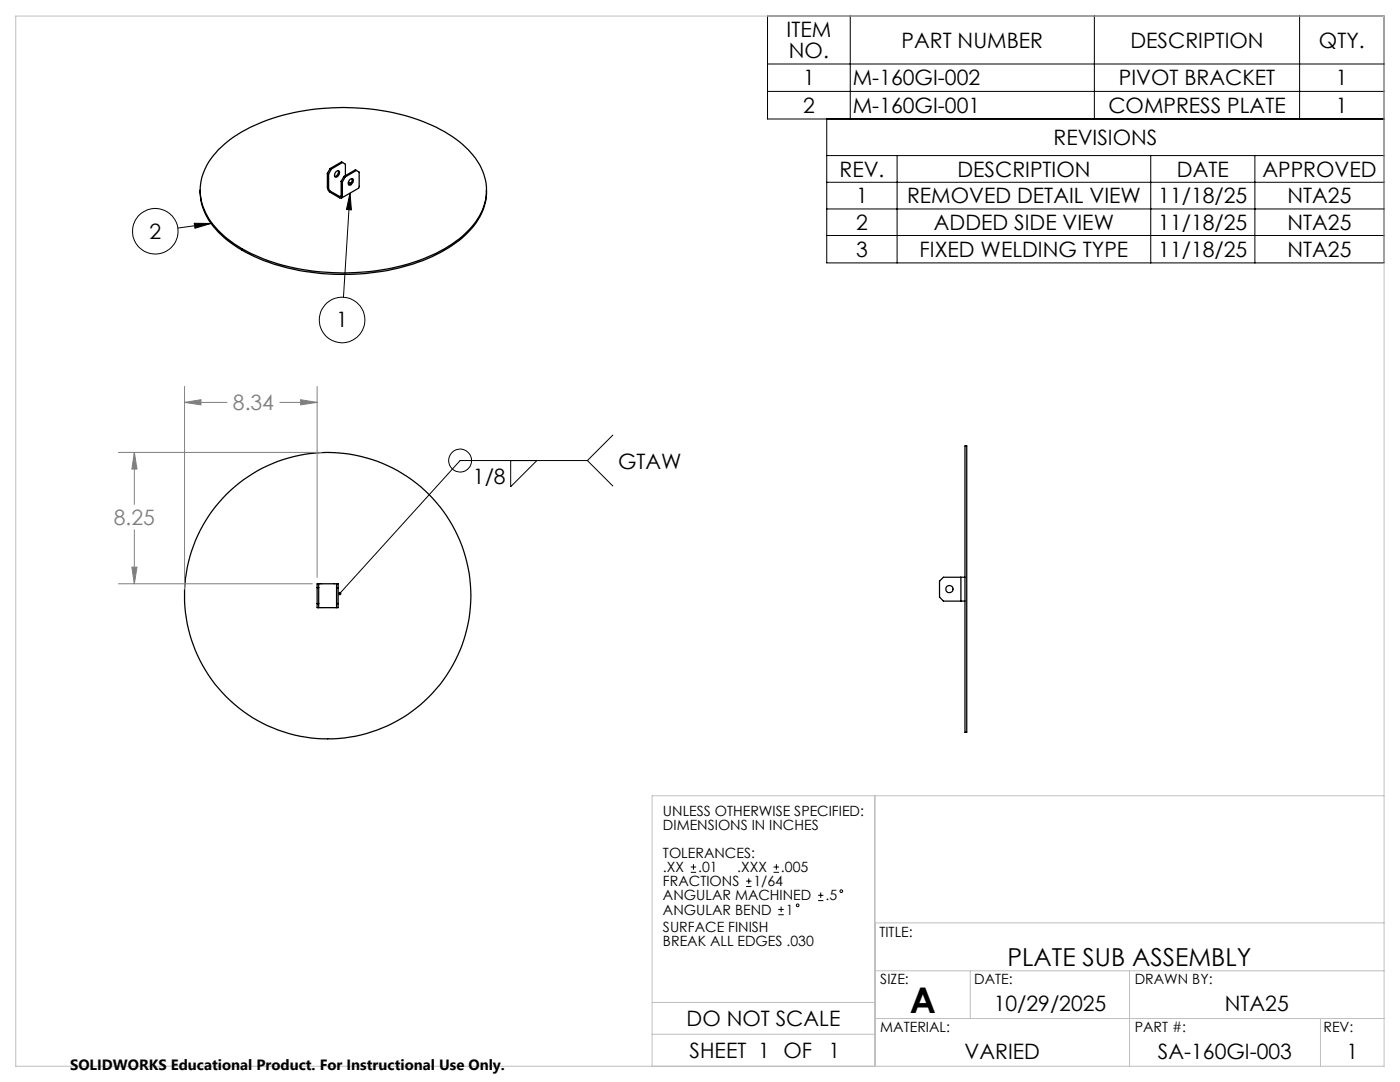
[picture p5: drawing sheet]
<svg xmlns="http://www.w3.org/2000/svg" width="279mm" height="216mm" viewBox="0 0 279 216" stroke-linecap="round" stroke-linejoin="round" font-family="sans-serif">
<g fill="none" stroke="#000" stroke-width=".25">
<path d="M39.9 38a12.3 12.3 0 0 0 4.9 9.4 33.2 33.2 0 0 0 17 6.9 45.2 45.2 0 0 0 25.3-3.5 18.2 18.2 0 0 0 9.2-8.7l.6-1.9 .2-2.2M43.6 29.9a30.2 30.2 0 0 1 16.1-7.6 45.6 45.6 0 0 1 27.4 3.1 18.5 18.5 0 0 1 9.2 8.7 10.4 10.4 0 0 1-2.3 11.3 26.4 26.4 0 0 1-12.5 7.3 46.9 46.9 0 0 1-29.8-1.4 20.2 20.2 0 0 1-10.7-8.9 10.4 10.4 0 0 1 2.1-11.9zM65.3 34.6l.1 3.3 .3 .3 2.1 1.3a.35 .35 0 0 0 .4 0 .35 .35 0 0 0 .1-.3v-2.9M65.3 34.6l.3 .1M65.6 34.7v3.1l.3 .3 1.9 1.1a.18 .18 0 0 0 .2 0 .18 .18 0 0 0 .1-.2v-2.8M65.9 33.6l-.6 1M65.9 33.6l.2 .1M66.1 33.7l-.5 1M67.1 34.2a.42 .42 0 0 1 .6 0 .42 .42 0 0 1 0 .6 .5 .5 0 0 1-.4 .5 .5 .5 0 0 1-.5-.2v-.4zM67.5 34a.97 .97 0 0 1-.7 1.2M68.1 36.2l.2 .1M68.4 32.4l-2.3 1.3"/>
<path d="M68.4 32.4l.5 .4v2.2M68.4 32.4l-.2-.1-2.3 1.3M68.7 35.2l.2 .1M68.7 35.2l-.6 1M68.9 35.3l-.6 1M69.5 36.3l.5 .3M69.8 35.8a.42 .42 0 0 1 .6-.1 .42 .42 0 0 1 0 .7 .57 .57 0 0 1-.9 .4v-.5zM70.2 35.6a.97 .97 0 0 1-.6 1.2M71.1 34l.6 .4-.1 3.1-3.4 2M71.1 34l-2.2 1.3M71.1 34l-.2-.1-2.2 1.3M192.6 89h.3v57.1h-.3z"/>
<path d="M63.3 117.3h.3M63.6 116.5h3.6M63.6 116.5h-.3v4.7h.3M63.6 116.5v4.7M67.2 116.5h.3v4.7h-.3M67.2 117.3h.3M67.2 116.5v4.7M191.8 119.9h.8M191.8 115.2h.8M191.8 115.2h-3.5l-.8 .8v3.1l.8 .8h3.5M191.8 115.2v4.7M63.3 120.4h.3"/>
<path d="M63.6 121.2h3.6M67.2 120.4h.3"/>
<circle cx="65.4" cy="118.9" r="28.6"/>
<circle cx="189.5" cy="117.6" r=".72"/>
</g>
<g fill="none" stroke="#000" stroke-width=".2">
<path d="M153.2 12.8h123M153.2 18.2h123M169.7 3.2v20.5M218.4 3.2v20.5M259.4 3.2v20.5M69.8 38.5l.3 3.4-1-.1zM69.8 38.5l-1.3 20.8M165 23.7v28.8h111.2v-49.3h-123v20.5h123M165 31h111.2M165 36.4h111.2M179 31v21.5M229.7 31v21.5"/>
<path d="M250.4 31v21.5M38.8 44.6h3.3l-3.2 .9zM42.1 44.6l-6.6 .9M165 41.7h111.2M165 47h111.2M101.9 91.9v5.2l5.2-5.2M117.2 91.9h-25.4l-24 26.5M117.2 91.9l5.1 5.1M122.3 86.8l-5.1 5.1M137.9 174.1h1M137.9 173h1M138.4 172.4v1.1"/>
<path d="M148.9 176.9h1.1M148.9 175.8h1.1M149.4 175.3v1.1M154.4 174.1h1.1M154.4 173h1.1M154.9 172.4v1.1M163.3 179.7h1M163.3 178.6h1M163.8 178.1v1.1M155.3 182.5h1.1M155.3 181.5h1.1M155.9 180.9v1.1"/>
<circle cx="31" cy="46.2" r="4.5"/>
<circle cx="68.3" cy="63.9" r="4.5"/>
<circle cx="91.8" cy="91.9" r="2.29"/>
<circle cx="167.9" cy="177.8" r=".27"/>
<circle cx="159.2" cy="180.6" r=".27"/>
</g>
<path d="M36.8 77.1v40.5M60 79.8l3.3 .5-3.3 .5zM63.3 77.1v38.1M23.6 90.3h40.5M26.8 90.3l.5 3.3h-1zM26.8 90.3v10.3M36.8 80.3l3.3-.5v1zM36.8 80.3h8.5M55.8 80.3h7.5M23.6 116.5h38.7M26.3 113.2h1l-.5 3.3zM26.8 105.7v10.8" fill="none" stroke="#808080" stroke-width=".2"/>
<path d="M3.1 3.2h273.1v209.6h-273.1zM174.6 158.8v54M276.2 158.8h-146.1v54M174.6 193.7h101.6M174.6 184.2h101.6M193.6 193.7v9.5M225.4 193.7v19.1M130.1 200h44.5M130.1 206.4h44.5M174.6 203.2h101.6M263.5 203.2v9.6" fill="none" stroke="#c0c0c0" stroke-width=".2"/>
<path d="M67.5 118.2l.1 .5 .2-.3-.2 .3a.35 .35 0 0 0 .5 0 .35 .35 0 0 0-.1-.5 .35 .35 0 0 0-.5 0zM69.8 38.5l.3 3.4-1-.1zM38.8 44.6h3.3l-3.2 .9z" fill="#000"/>
<path d="M26.3 113.2h1l-.5 3.3zM26.8 90.3l.5 3.3h-1zM60 79.8l3.3 .5-3.3 .5zM36.8 80.3l3.3-.5v1z" fill="#808080"/>
<text font-size="7.1" x="181.6" y="202">A</text>
<text font-size="4.9" x="201.1" y="192.8">PLATE SUB ASSEMBLY</text>
<g font-size="4.2">
<text x="157" y="7.4">ITEM</text>
<text x="157.5" y="11.5">NO.</text>
<text x="179.9" y="9.5">PART NUMBER</text>
<text x="225.6" y="9.5">DESCRIPTION</text>
<text x="263.2" y="9.5">QTY.</text>
<text x="160.3" y="17">1</text>
<text x="170.2" y="17">M-160GI-002</text>
<text x="223.3" y="17">PIVOT BRACKET</text>
<text x="266.6" y="17">1</text>
<text x="160.3" y="22.5">2</text>
<text x="170.2" y="22.5">M-160GI-001</text>
<text x="221.2" y="22.5">COMPRESS PLATE</text>
<text x="266.6" y="22.5">1</text>
<text x="210.2" y="28.9">REVISIONS</text>
<text x="167.5" y="35.2">REV.</text>
<text x="191.1" y="35.2">DESCRIPTION</text>
<text x="234.9" y="35.2">DATE</text>
<text x="251.9" y="35.2">APPROVED</text>
<text x="170.9" y="40.5">1</text>
<text x="181" y="40.5">REMOVED DETAIL VIEW</text>
<text x="231.2" y="40.5">11/18/25</text>
<text x="257" y="40.5">NTA25</text>
<text x="29.8" y="47.6">2</text>
<text x="170.9" y="45.9">2</text>
<text x="186.4" y="45.9">ADDED SIDE VIEW</text>
<text x="231.2" y="45.9">11/18/25</text>
<text x="257" y="45.9">NTA25</text>
<text x="170.9" y="51.2">3</text>
<text x="183.5" y="51.2">FIXED WELDING TYPE</text>
<text x="231.2" y="51.2">11/18/25</text>
<text x="257" y="51.2">NTA25</text>
<text x="67.1" y="65.3">1</text>
<text x="123.3" y="93.5">GTAW</text>
<text x="94.4" y="96.6">1/8</text>
<text x="198.3" y="201.7">10/29/2025</text>
<text x="244.4" y="201.7">NTA25</text>
<text x="137" y="204.7">DO NOT SCALE</text>
<text x="137.6" y="211.1">SHEET 1 OF</text>
<text x="165.4" y="211.1">1</text>
<text x="192.5" y="211.2">VARIED</text>
<text x="231.1" y="211.2">SA-160GI-003</text>
<text x="268.7" y="211.2">1</text>
</g>
<g font-size="4.2" fill="#808080">
<text x="46.5" y="81.9">8.34</text>
<text x="22.7" y="104.8">8.25</text>
</g>
<text font-size="3" x="14" y="213.5">SOLIDWORKS Educational Product. For Instructional Use Only.</text>
<g font-size="2.8">
<text x="132.3" y="162.7">UNLESS OTHERWISE SPECIFIED:</text>
<text x="132.3" y="165.6">DIMENSIONS IN INCHES</text>
<text x="132.3" y="171.2">TOLERANCES:</text>
<text x="132.3" y="174">.XX</text>
<text x="132.3" y="176.9">FRACTIONS</text>
<text x="132.3" y="179.7">ANGULAR MACHINED</text>
<text x="139.3" y="174">.01</text>
<text x="147.1" y="174">.XXX</text>
<text x="150.4" y="176.9">1/64</text>
<text x="155.9" y="174">.005</text>
<text x="164.7" y="179.7">.5</text>
<text x="132.3" y="182.5">ANGULAR BEND</text>
<text x="132.3" y="186">SURFACE FINISH</text>
<text x="156.8" y="182.5">1</text>
<text x="132.3" y="188.8">BREAK ALL EDGES .030</text>
<text x="175.5" y="186.9">TITLE:</text>
<text x="175.7" y="196.4">SIZE:</text>
<text x="194.4" y="196.4">DATE:</text>
<text x="226.5" y="196.4">DRAWN BY:</text>
<text x="175.7" y="206">MATERIAL:</text>
<text x="226.5" y="206">PART #:</text>
<text x="264.1" y="206">REV:</text>
</g>
</svg>
